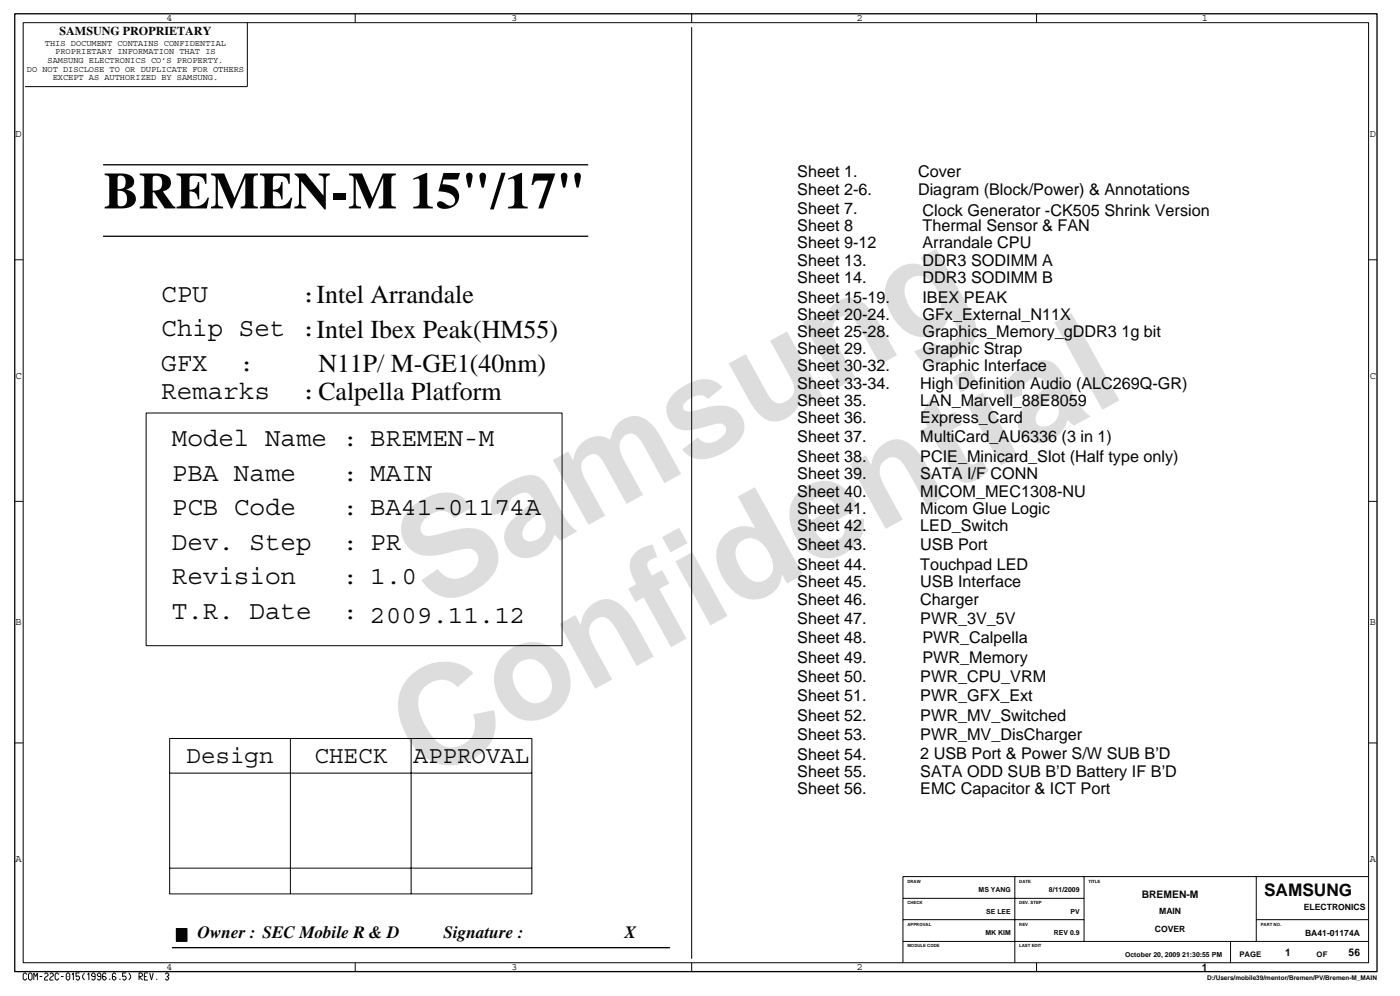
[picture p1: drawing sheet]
<svg xmlns="http://www.w3.org/2000/svg" width="267mm" height="190mm" viewBox="0 0 267 190" stroke-linecap="round" stroke-linejoin="round" font-family="sans-serif">
<path d="M2.8 2.6h259.9v182.7h-259.9zM19.7 45h92.5M32.8 180.7h95" fill="none" stroke="#040505" stroke-width=".25"/>
<g fill="none" stroke="#040505" stroke-width=".19">
<path d="M4.4 4.3h256.6v179.3h-256.6zM47.2 4.3v12.2h-42.4M67.8 2.6v1.7M131.9 2.6v1.7M197.7 2.6v1.7M2.8 49.5h1.6M261 49.5h1.7M27.9 78.7h79.3v44.4h-79.3zM2.8 95.6h1.6M261 95.6h1.7M2.8 141.7h1.6M32.4 140.8h69v29.6h-69z"/>
<path d="M32.4 147.4h69M55.4 140.8v29.6M78.4 140.8v29.6M261 141.7h1.7M32.4 165.5h69M172.2 179.5h88.8M172.2 175.3h34.6M172.2 171.3h34.6M193.6 167.1v16.5M206.8 167.1v12.4M234.7 179.5v4.1M239.6 175.3h21.4"/>
<path d="M239.6 167.1v12.4M261 167.1h-88.8v16.5M67.8 183.6v1.7M131.9 183.6v1.7M197.7 183.6v1.7"/>
</g>
<path d="M33.6 177h2.1v2.5h-2.1z" fill="#040505"/>
<g fill="none" stroke="#040505" stroke-width=".19">
<path d="M131.9 5.2v177.6M33.6 177h2.1v2.5h-2.1zM5.1 185.8l-.3-.3-.4 .3v.8l.4 .3 .3-.4M5.7 185.5l.4 .3v.8l-.2 .3-.5-.3v-.8zM6.5 186.9v-1.4l.3 .7 .3-.7v1.4M7.6 186.2h.5M8.5 185.8l.2-.3 .5 .3v.2l-.7 .6v.3h.7M9.5 185.8l.3-.3 .4 .3v.2l-.7 .6v.3h.7M11.2 185.8l-.3-.3-.4 .3v.8l.4 .3 .3-.4M11.6 186.2h.5M12.9 185.5l.4 .3v.8l-.2 .3-.5-.3v-.8zM13 186.1v.2"/>
<path d="M13.7 185.8l.3-.3v1.4M15.2 185.5h-.7v.7l.4-.1 .3 .3-.3 .5-.4-.3M16.1 185.5a.82 .82 0 0 0 0 1.4M16.7 185.8l.3-.3v1.4M18.1 186.2h-.4l-.2-.2v-.2l.2-.3 .4 .3v.8l-.2 .3-.4-.3M19.2 186.2h-.4l-.2-.2v-.2l.2-.3 .4 .3v.8l-.2 .3-.4-.3M20.3 185.8l-.3-.3-.4 .3v.8l.4 .3 .3-.5-.3-.2h-.4M20.9 186.6v.3M22.1 185.8l-.2-.3-.5 .3v.8l.5 .3 .2-.5-.2-.2h-.5M22.9 186.6v.3M24.1 185.5h-.7v.7l.4-.1 .3 .3-.3 .5-.4-.3M24.6 185.5a.82 .82 0 0 1 0 1.4"/>
<path d="M26.5 186.9v-1.4h.4l.3 .3v.2l-.3 .2h-.4l.7 .7M27.5 186.2h.5M28.2 185.5h-.7v1.4h.7M28.6 185.5l.3 1.4 .3-1.4M29.9 186.6v.3M31.5 185.8l.3-.3 .4 .3v.2l-.3 .2 .3 .2v.2l-.3 .3-.4-.3"/>
</g>
<path d="M19.7 31.4h92.5" fill="none" stroke="#040505" stroke-width=".25"/>
<g font-size="26.5" fill="#dcddde">
<text x="82.4" y="116.5" transform="rotate(-29 82.4 116.5)">Samsung</text>
<text x="81.1" y="149.2" transform="rotate(-29 81.1 149.2)">Confidential</text>
</g>
<text font-size="9.9" fill="#040505" x="19.8" y="39.7">BREMEN-M 15&quot;/17&quot;</text>
<g font-size="4.9" fill="#040505">
<text x="30.8" y="57.5">CPU</text>
<text x="57.4" y="57.5">:Intel Arrandale</text>
<text x="30.8" y="64.1">Chip Set :Intel Ibex Peak(HM55)</text>
<text x="30.8" y="70.7">GFX</text>
<text x="45.6" y="70.7">:</text>
<text x="60.7" y="70.9">N11P/ M-GE1(40nm)</text>
<text x="30.8" y="76">Remarks</text>
<text x="57.4" y="76">:Calpella Platform</text>
<text x="32.8" y="85">Model Name : BREMEN-M</text>
<text x="32.8" y="91.6">PBA Name</text>
<text x="65.4" y="91.6">: MAIN</text>
<text x="32.8" y="98.3">PCB Code</text>
<text x="65.4" y="98.3">: BA41-01174A</text>
<text x="32.8" y="104.8">Dev. Step</text>
<text x="65.4" y="104.8">: PR</text>
<text x="32.8" y="111.4">Revision</text>
<text x="65.4" y="111.4">: 1.0</text>
<text x="32.8" y="118">T.R. Date</text>
<text x="65.4" y="118">: 2009.11.12</text>
</g>
<g font-size="4.6" fill="#040505">
<text x="35.6" y="145.4">Design</text>
<text x="60" y="145.4">CHECK</text>
<text x="78.9" y="145.4">APPROVAL</text>
</g>
<g font-size="3.3" fill="#040505">
<text x="241.1" y="170.8">SAMSUNG</text>
<text x="37.7" y="178.9">Owner : SEC Mobile R &amp; D</text>
<text x="84.6" y="178.9">Signature :</text>
<text x="119.1" y="178.9">X</text>
</g>
<g font-size="3.1" fill="#040505">
<text x="152.1" y="33.8">Sheet 1.</text>
<text x="175.1" y="33.8">Cover</text>
<text x="152.1" y="37.1">Sheet 2-6.</text>
<text x="152.1" y="40.8">Sheet 7.</text>
<text x="175.1" y="37.1">Diagram (Block/Power) &amp; Annotations</text>
<text x="176" y="41.2">Clock Generator -CK505 Shrink Version</text>
<text x="152.1" y="44.1">Sheet 8</text>
<text x="152.1" y="47.4">Sheet 9-12</text>
<text x="176" y="44.1">Thermal Sensor &amp; FAN</text>
<text x="176" y="47.4">Arrandale CPU</text>
<text x="152.1" y="50.7">Sheet 13.</text>
<text x="152.1" y="54">Sheet 14.</text>
<text x="176" y="50.7">DDR3 SODIMM A</text>
<text x="176" y="54">DDR3 SODIMM B</text>
<text x="152.1" y="57.7">Sheet 15-19.</text>
<text x="176" y="57.7">IBEX PEAK</text>
<text x="152.1" y="61">Sheet 20-24.</text>
<text x="152.1" y="64.2">Sheet 25-28.</text>
<text x="176" y="64.2">Graphics_Memory_gDDR3 1g bit</text>
<text x="176" y="61">GFx_External_N11X</text>
<text x="152.1" y="67.5">Sheet 29.</text>
<text x="152.1" y="70.8">Sheet 30-32.</text>
<text x="176" y="67.5">Graphic Strap</text>
<text x="176" y="70.8">Graphic Interface</text>
<text x="152.1" y="77.4">Sheet 35.</text>
<text x="152.1" y="74.1">Sheet 33-34.</text>
<text x="175.5" y="77.4">LAN_Marvell_88E8059</text>
<text x="175.5" y="74.1">High Definition Audio (ALC269Q-GR)</text>
<text x="152.1" y="80.7">Sheet 36.</text>
<text x="175.5" y="80.7">Express_Card</text>
<text x="152.1" y="88.1">Sheet 38.</text>
<text x="152.1" y="84.4">Sheet 37.</text>
<text x="175.5" y="88.1">PCIE_Minicard_Slot (Half type only)</text>
<text x="175.5" y="84.4">MultiCard_AU6336 (3 in 1)</text>
<text x="152.1" y="91.4">Sheet 39.</text>
<text x="152.1" y="94.7">Sheet 40.</text>
<text x="175.5" y="91.4">SATA I/F CONN</text>
<text x="175.5" y="94.7">MICOM_MEC1308-NU</text>
<text x="152.1" y="101.2">Sheet 42.</text>
<text x="152.1" y="98">Sheet 41.</text>
<text x="175.5" y="101.2">LED_Switch</text>
<text x="175.5" y="98">Micom Glue Logic</text>
<text x="152.1" y="104.9">Sheet 43.</text>
<text x="175.5" y="104.9">USB Port</text>
<text x="152.1" y="112">Sheet 45.</text>
<text x="152.1" y="108.7">Sheet 44.</text>
<text x="175.5" y="112">USB Interface</text>
<text x="175.5" y="108.7">Touchpad LED</text>
<text x="152.1" y="115.3">Sheet 46.</text>
<text x="152.1" y="118.9">Sheet 47.</text>
<text x="175.5" y="115.3">Charger</text>
<text x="175.5" y="118.9">PWR_3V_5V</text>
<text x="152.1" y="122.6">Sheet 48.</text>
<text x="176" y="122.6">PWR_Calpella</text>
<text x="152.1" y="130">Sheet 50.</text>
<text x="152.1" y="126.4">Sheet 49.</text>
<text x="175.5" y="130">PWR_CPU_VRM</text>
<text x="176" y="126.4">PWR_Memory</text>
<text x="152.1" y="133.7">Sheet 51.</text>
<text x="152.1" y="137.4">Sheet 52.</text>
<text x="175.5" y="133.7">PWR_GFX_Ext</text>
<text x="175.5" y="137.4">PWR_MV_Switched</text>
<text x="152.1" y="141.2">Sheet 53.</text>
<text x="175.5" y="141.2">PWR_MV_DisCharger</text>
<text x="152.1" y="144.8">Sheet 54.</text>
<text x="152.1" y="148.1">Sheet 55.</text>
<text x="175.5" y="148.1">SATA ODD SUB B’D Battery IF B’D</text>
<text x="175.5" y="144.8">2 USB Port &amp; Power S/W SUB B’D</text>
<text x="152.1" y="151.4">Sheet 56.</text>
<text x="175.5" y="151.4">EMC Capacitor &amp; ICT Port</text>
</g>
<text font-size="2.3" fill="#040505" x="11.4" y="6.7">SAMSUNG PROPRIETARY</text>
<g font-size="2" fill="#040505">
<text x="31.8" y="4">4</text>
<text x="97.6" y="4">3</text>
<text x="163.4" y="4">2</text>
<text x="229.2" y="4">1</text>
<text x="3" y="26.2">D</text>
<text x="261.3" y="26.2">D</text>
<text x="3" y="72.3">C</text>
<text x="261.3" y="72.3">C</text>
<text x="3" y="119.2">B</text>
<text x="261.3" y="119.2">B</text>
<text x="3" y="164.4">A</text>
<text x="261.3" y="164.4">A</text>
<text x="217.8" y="171.2">BREMEN-M</text>
<text x="31.8" y="185">4</text>
<text x="97.6" y="185">3</text>
<text x="163.4" y="185">2</text>
<text x="229.3" y="185.1">1</text>
<text x="245.1" y="182.2">1</text>
<text x="257.2" y="182.2">56</text>
</g>
<g font-size="1.6" fill="#040505">
<text x="8.6" y="8.8">THIS DOCUMENT CONTAINS CONFIDENTIAL</text>
<text x="9.1" y="12">SAMSUNG ELECTRONICS CO’S PROPERTY.</text>
<text x="10.5" y="10.4">PROPRIETARY INFORMATION THAT IS</text>
<text x="5.1" y="13.7">DO NOT DISCLOSE TO OR DUPLICATE FOR OTHERS</text>
<text x="10.1" y="15.3">EXCEPT AS AUTHORIZED BY SAMSUNG.</text>
<text x="248.7" y="173.5">ELECTRONICS</text>
<text x="220.3" y="177.6">COVER</text>
<text x="221.1" y="174.3">MAIN</text>
<text x="248.9" y="178.4">BA41-01174A</text>
</g>
<g font-size="1.5" fill="#040505">
<text x="236.4" y="182.5">PAGE</text>
<text x="251.1" y="182.5">OF</text>
</g>
<g font-size="1.3" fill="#040505">
<text x="186.7" y="170.1">MS YANG</text>
<text x="200.1" y="170.1">8/11/2009</text>
<text x="188" y="178.3">MK KIM</text>
<text x="188.1" y="174.2">SE LEE</text>
<text x="201" y="178.3">REV 0.9</text>
<text x="204.2" y="174.2">PV</text>
<text x="214.6" y="182.4">October 20, 2009 21:30:55 PM</text>
</g>
<text font-size="1.2" fill="#040505" x="230.2" y="186.9">D:/Users/mobile39/mentor/Bremen/PV/Bremen-M_MAIN</text>
<g font-size=".8" fill="#040505">
<text x="173.1" y="168.3">DRAW</text>
<text x="173.1" y="172.3">CHECK</text>
<text x="194.4" y="168.3">DATE</text>
<text x="194.4" y="172.3">DEV. STEP</text>
<text x="207.6" y="168.3">TITLE</text>
<text x="173.1" y="176.5">APPROVAL</text>
<text x="194.4" y="176.5">REV</text>
<text x="240.5" y="176.5">PART NO.</text>
<text x="173.1" y="180.6">MODULE CODE</text>
<text x="194.4" y="180.6">LAST EDIT</text>
</g>
</svg>
